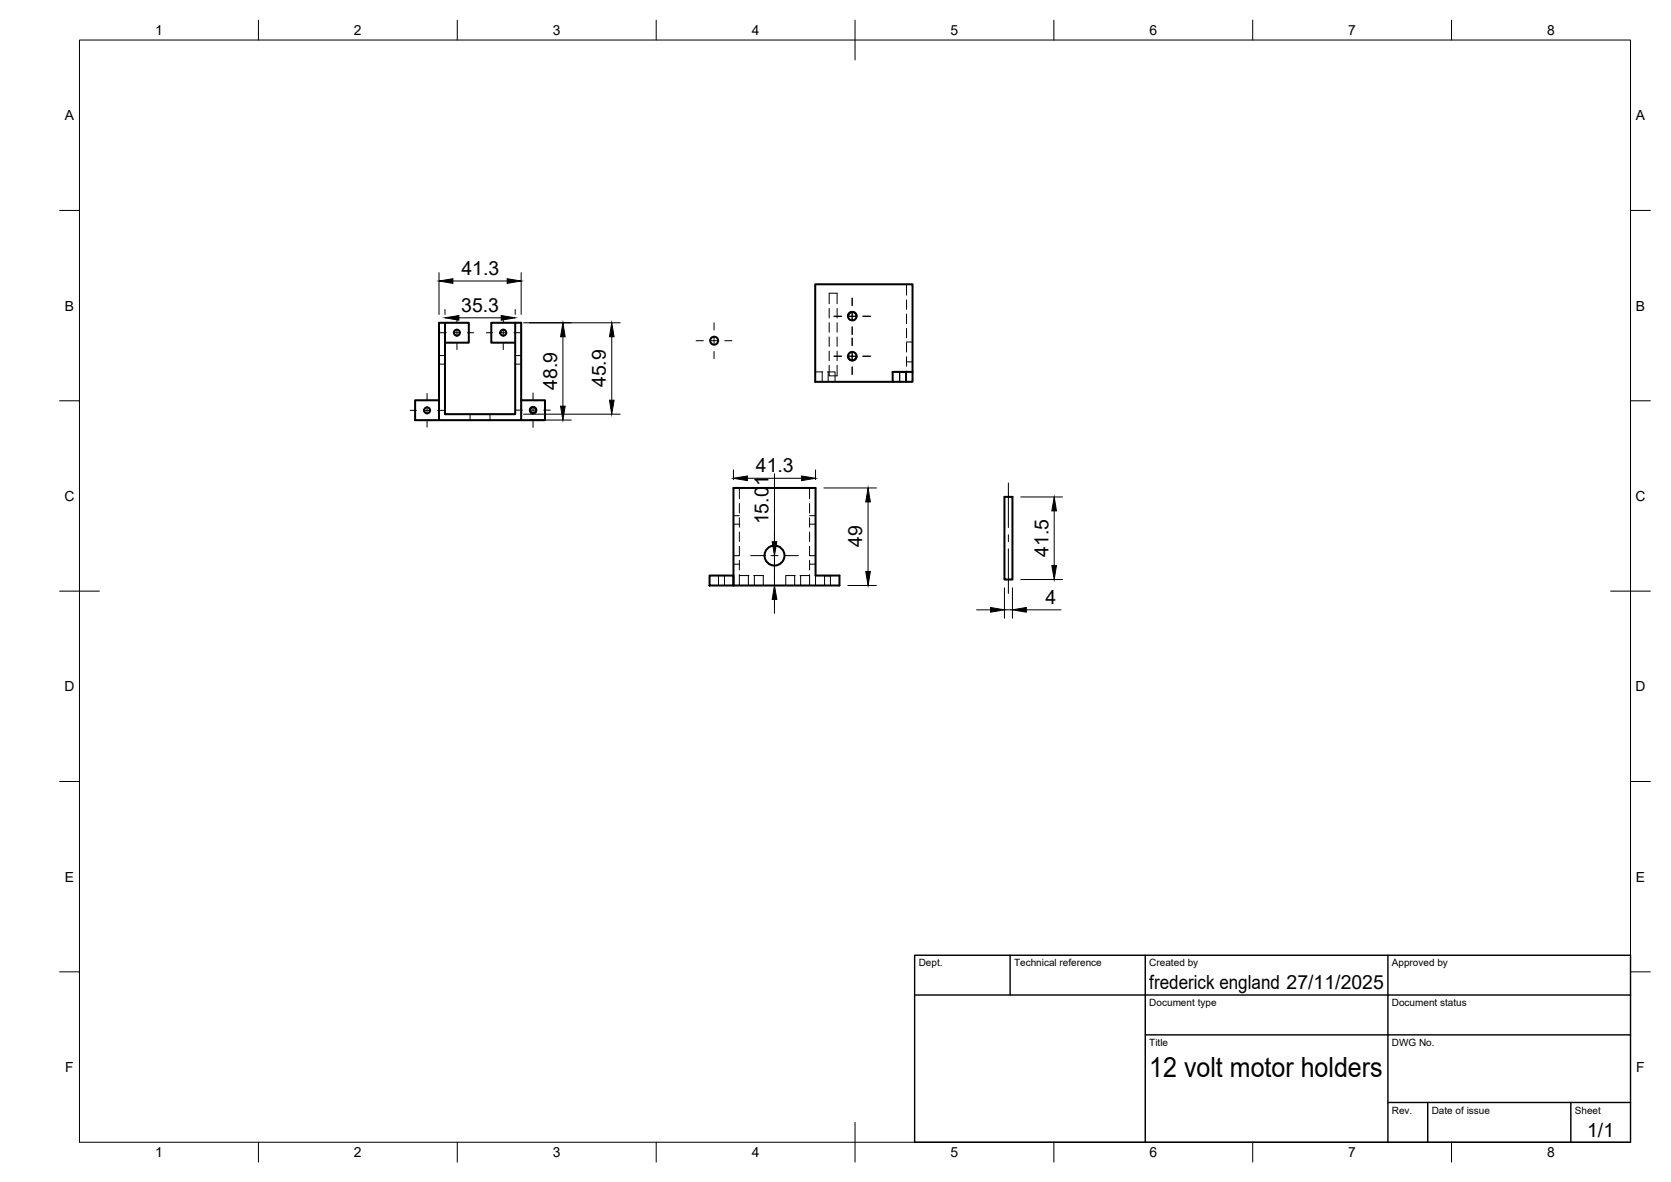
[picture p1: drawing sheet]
<svg xmlns="http://www.w3.org/2000/svg" width="420mm" height="297mm" viewBox="0 0 420 297" stroke-linecap="round" stroke-linejoin="round" font-family="sans-serif">
<!-- layer: Hidden -->
<g fill="none" stroke="#000" stroke-width=".25">
<path d="M208.5 76.3v-2.6h2v2.6M208.5 77.5v2.4M210.5 77.5v2.4M213.2 79.5a1.08 1.08 0 0 0 1.1 1.1 1.08 1.08 0 0 0 1.1-1.1M227.9 71.4v2.8M227.9 75.4v2.4M227.9 78.9v2.4M110.4 89.4h1.5M110.4 91.5h1.5M129.5 89.4h1.5M129.5 91.5h1.5M205 93.5h1.9"/>
<path d="M206.7 93.5v2.5M208.1 93.5h1.9v2.5M208.2 93.5v2.5M208.5 91.8v2.7h2v-2.7M208.5 81.1v2.4M208.5 84.7v2.3M208.5 88.3v2.3M210.5 81.1v2.4M210.5 84.7v2.3M210.5 88.3v2.3M213.2 89.5a1.08 1.08 0 0 1 1.1-1 1.08 1.08 0 0 1 1.1 1M226.1 93.5h.1"/>
<path d="M226.2 93.5h1.5M226.2 93.5v2.5M226.3 93.5v2.5M227.8 93.5v2.5M227.8 93.5l-.1 2.5M227.9 82.5v2.4M227.9 86.1v2.4M227.9 89.6v2.4M227.9 93.2v2.8M227.9 90.9h1.5M227.9 85.9h1.5M118.2 104.1v1.5"/>
<path d="M123.2 104.1v1.5M184.4 129.6h1.5M184.4 131.7h1.5M185.9 122.6v2.8M185.9 126.5v2.4M185.9 130.1v2.4M185.9 133.7v2.4M185.9 137.3v2.3h-1.5M203.6 122.6v2.8M203.6 126.5v2.4M203.6 130.1v2.4M203.6 133.7v2.4"/>
<path d="M203.6 137.3v2.3h1.5M203.6 129.6h1.5M203.6 131.7h1.5M180.7 144.6v2.5M182.2 144.6v2.5M184.4 141.8h1.5M185.9 144.6h2.4M185.9 140.8v2.4M185.9 144.4v2.7M188.2 144.6v2.5M189.5 144.6h2.4v2.5M189.7 144.6v2.5"/>
<path d="M199.8 144.6v2.5M200 144.6h-2.4v2.5M201.2 144.6h2.4M201.3 144.6v2.5M203.6 140.8v2.4M203.6 144.4v2.7M203.6 141.8h1.5M205.1 144.6v2.5M207.2 144.6l.1 .1M207.3 144.7h1.5M207.3 144.7v2.4M208.9 144.6l-.1 2.5"/>
</g>
<!-- layer: Visible -->
<g fill="none" stroke="#000" stroke-width=".51">
<path d="M215.4 79.5a1.07 1.07 0 0 0-1.1-1.1 1.07 1.07 0 0 0-1.1 1.1M111.9 81.1h-1.5v24.5h20.6v-24.5h-1.5M129.5 81.1v23h-17.6v-23h6v5h-6M129.5 81.1h-6v5h6M213.2 89.5a1.07 1.07 0 0 0 1.1 1.1 1.07 1.07 0 0 0 1.1-1.1M224.5 93.5h4.9v2.5h-4.9zM229.4 93.5v-22.1h-24.4v24.6h19.5M110.4 100.6h-6v5h6M131 100.6h6v5h-6M184.4 122.6h20.7v22h6v2.5h-26.7zM252.6 124.9h2v20.7h-2zM178.4 144.6h6v2.5h-6z"/>
<circle cx="214.3" cy="79.5" r="1.07"/>
<circle cx="114.9" cy="83.6" r=".75"/>
<circle cx="126.5" cy="83.6" r=".75"/>
<circle cx="179.6" cy="85.6" r="1.01"/>
<circle cx="214.3" cy="89.5" r="1.07"/>
<circle cx="107.4" cy="103.1" r=".75"/>
<circle cx="134" cy="103.1" r=".75"/>
<circle cx="134" cy="103.1" r=".81"/>
<circle cx="194.7" cy="139.6" r="2.51"/>
</g>
<!-- layer: BORDER -->
<g fill="none" stroke="#000" stroke-width=".25">
<path d="M20 10.1h390v276.9h-390zM65 5.1v5M115 5.1v5M165 5.1v5M215 5.1v10M265 5.1v5M315 5.1v5M365 5.1v5M15 52.9h5M410 52.9h5M15 100.7h5M410 100.7h5"/>
<path d="M15 148.6h10M405 148.6h10M15 196.4h5M410 196.4h5M15 244.2h5M410 244.2h5M65 287v5M115 287v5M165 287v5M215 282.1v9.9M265 287v5M315 287v5"/>
<path d="M365 287v5"/>
</g>
<!-- layer: TITLEBLOCK -->
<path d="M230 240.1h180v46.9h-180zM230 250h180M254 240.1v9.9M288 240.1v46.9M349 240.1v46.9M288 260.1h122M349 277.1h61M359 277.1v9.9M395 277.1v9.9" fill="none" stroke="#000" stroke-width=".36"/>
<!-- layer: Smart Centers -->
<g fill="none" stroke="#000" stroke-width=".25">
<path d="M114.9 79.4v1.5M126.5 79.4v1.5M209.7 79.5h1.9M213.4 79.5h1.8M214.3 74.9v1.9M214.3 78.6v1.8M217 79.5h1.9M107.4 98.9v1.5M110.6 83.6h1.6M114 83.6h1.8M114.9 82.7v1.8M114.9 86.3v1.6"/>
<path d="M117.6 83.6h1.5M122.3 83.6h1.6M125.6 83.6h1.8M126.5 82.7v1.8M126.5 86.3v1.6M129.2 83.6h1.6M134 98.7v1.7M175 85.6h1.8M178.6 85.6h1.8M179.5 81.1v1.8M179.5 84.7v1.8M179.5 88.3v1.8"/>
<path d="M182.2 85.6h1.8M209.7 89.5h1.9M213.4 89.5h1.8M214.3 82.2v1.9M214.3 84.9v2M214.3 88.6v1.8M214.3 92.2v1.9M217 89.5h1.9M103.1 103.1h1.6M106.5 103.1h1.8M107.4 102.2v1.8M107.4 105.8v1.6"/>
<path d="M110.1 103.1h1.5M129.7 103.1h1.7M133.1 103.1h1.8M134 102.2v1.8M134 105.8v1.6M136.7 103.1h1.7M188.7 139.6h3.4M193.8 139.6h1.8M194.7 133.6v3.4M194.7 138.7v1.8M197.4 139.6h3.3M253.6 121.4v11.2"/>
<path d="M253.6 134.4v1.8M253.6 137.9v11.2M194.7 142.3v3.3"/>
</g>
<!-- layer: FD_Dimensions -->
<g fill="none" stroke="#000" stroke-width=".25">
<path d="M110.4 68.5v10.5M111.9 77.8v1.2M113.9 70.6h13.6M115.4 79.9h10.6M129.5 77.8v1.2M131 68.5v10.5M131.6 81.1h24.3M141.5 84.6v17.5M153.8 84.6v16M131.6 104.1h24.3M133.1 105.6h10.5M184.4 118.1v2.4"/>
<path d="M194.7 119v17.1M205.1 118.1v2.4M187.9 120.2h13.7M194.7 139.6v7.5M207.2 122.6h13.2M218.3 126.1v17.5M256.7 124.9h10.5M265.1 128.4v13.7M194.7 150.6v3.5M213.2 147.1h7.2M245.6 153.3h3.5M252.6 147.7v7.6"/>
<path d="M252.6 153.3h2M254.6 147.7v7.6M256.7 145.6h10.5M258.1 153.3h8.7"/>
</g>
<g fill="#000" stroke="#000" stroke-width=".25">
<path d="M110.4 70.6l3.5-.6v1.2zM111.9 79.9l3.5-.6v1.2zM126 79.3l3.5 .6-3.5 .6zM127.5 70l3.5 .6-3.5 .6zM141.5 81.1l.6 3.5h-1.2zM153.8 81.1l.6 3.5h-1.2zM140.9 102.1h1.2l-.6 3.5zM153.2 100.6h1.2l-.6 3.5zM184.4 120.2l3.5-.6v1.2zM201.6 119.6l3.5 .6-3.5 .6zM194.2 136.1h1.1l-.6 3.5zM218.3 122.6l.5 3.5h-1.1z"/>
<path d="M265.1 124.9l.5 3.5h-1.1zM194.7 147.1l.6 3.5h-1.1zM217.7 143.6h1.1l-.5 3.5zM249.1 152.7l3.5 .6-3.5 .5zM254.6 153.3l3.5-.6v1.1zM264.5 142.1h1.1l-.5 3.5z"/>
</g>
<text font-size="7" x="289" y="270.6">12 volt motor holders</text>
<g font-size="4.9">
<text x="116" y="69.2">41.3</text>
<text x="116" y="78.4">35.3</text>
<text x="140.1" y="98" transform="rotate(-90 140.1 98)">48.9</text>
<text x="152.4" y="97.3" transform="rotate(-90 152.4 97.3)">45.9</text>
<text x="190.1" y="118.7">41.3</text>
<text x="193.3" y="131.8" transform="rotate(-90 193.3 131.8)">15.01</text>
<text x="216.8" y="137.5" transform="rotate(-90 216.8 137.5)">49</text>
<text x="263.6" y="139.9" transform="rotate(-90 263.6 139.9)">41.5</text>
<text x="262.9" y="151.9">4</text>
<text x="289" y="248.5">frederick england 27/11/2025</text>
<text x="399.1" y="285.7">1/1</text>
</g>
<g font-size="3.5">
<text x="39" y="8.8">1</text>
<text x="89" y="8.8">2</text>
<text x="139" y="8.8">3</text>
<text x="189" y="8.8">4</text>
<text x="239" y="8.8">5</text>
<text x="289" y="8.8">6</text>
<text x="339" y="8.8">7</text>
<text x="389" y="8.8">8</text>
<text x="16.3" y="30.2">A</text>
<text x="411.3" y="30.2">A</text>
<text x="16.3" y="78">B</text>
<text x="411.3" y="78">B</text>
<text x="16.2" y="125.9">C</text>
<text x="411.2" y="125.9">C</text>
<text x="16.2" y="173.7">D</text>
<text x="411.2" y="173.7">D</text>
<text x="16.3" y="221.6">E</text>
<text x="411.3" y="221.6">E</text>
<text x="16.4" y="269.4">F</text>
<text x="411.4" y="269.4">F</text>
<text x="39" y="290.8">1</text>
<text x="89" y="290.8">2</text>
<text x="139" y="290.8">3</text>
<text x="189" y="290.8">4</text>
<text x="239" y="290.8">5</text>
<text x="289" y="290.8">6</text>
<text x="339" y="290.8">7</text>
<text x="389" y="290.8">8</text>
</g>
<g font-size="2.5">
<text x="231" y="242.9">Dept.</text>
<text x="255" y="242.9">Technical reference</text>
<text x="289" y="242.9">Created by</text>
<text x="350" y="242.9">Approved by</text>
<text x="289" y="252.8">Document type</text>
<text x="350" y="252.8">Document status</text>
<text x="289" y="262.9">Title</text>
<text x="350" y="262.9">DWG No.</text>
<text x="350" y="279.9">Rev.</text>
<text x="360" y="279.9">Date of issue</text>
<text x="396" y="279.9">Sheet</text>
</g>
</svg>
